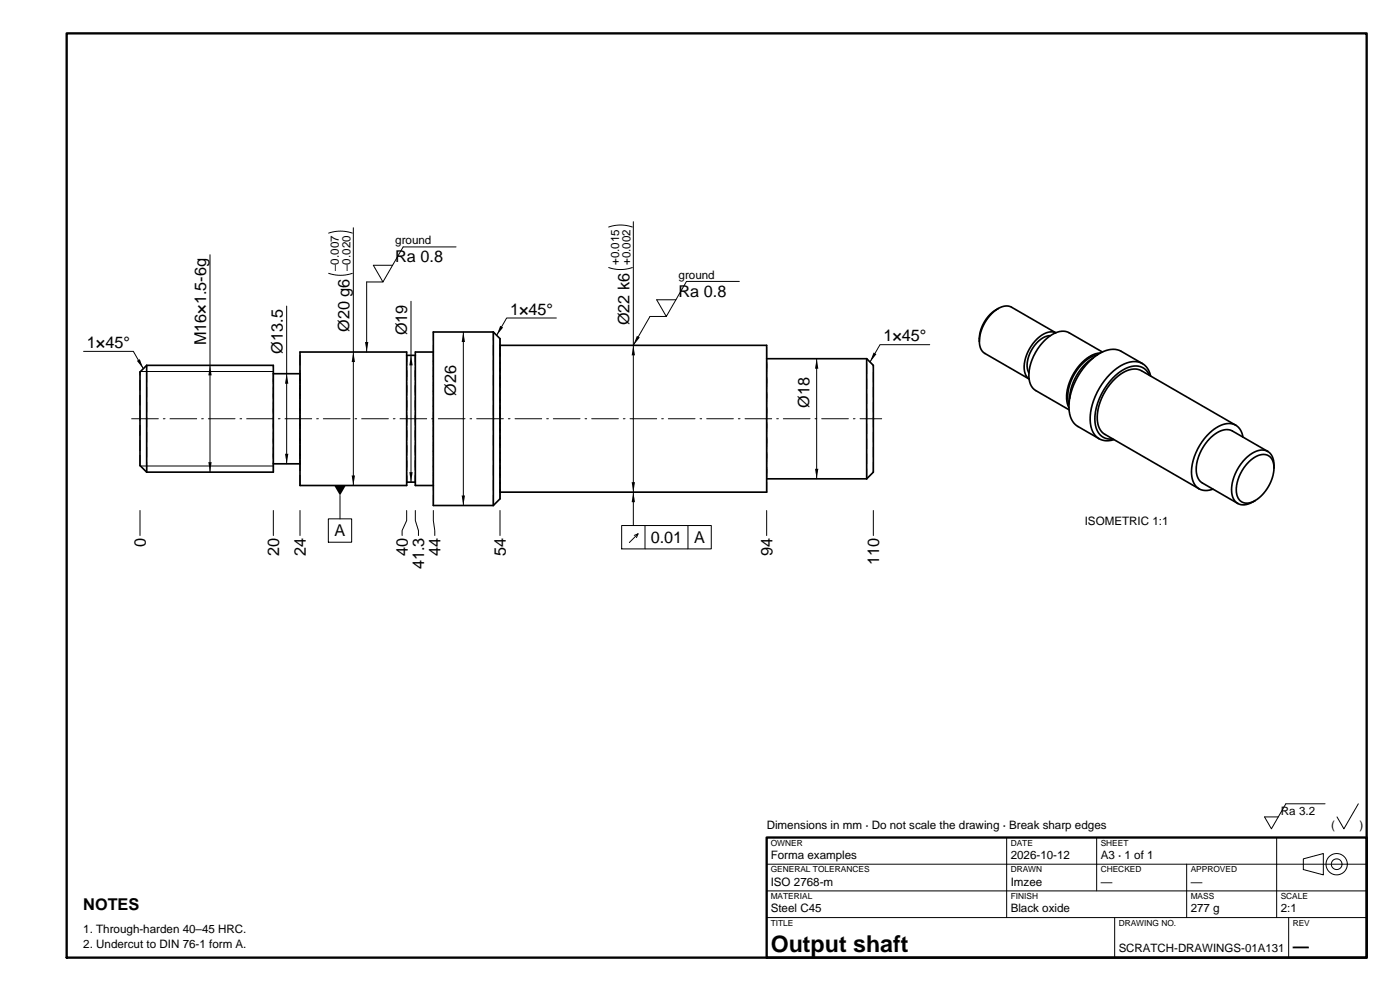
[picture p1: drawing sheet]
<svg xmlns="http://www.w3.org/2000/svg" width="420mm" height="297mm" viewBox="0 0 420 297" stroke-linecap="round" stroke-linejoin="round" font-family="sans-serif">
<path d="M20 10h390v277h-390zM230 251h180v36h-180z" fill="none" stroke="#000" stroke-width=".7"/>
<g fill="none" stroke="#000" stroke-width=".5">
<path d="M148 99.5h-18v52h18M148 99.5v52M148 99.5l2 2v48l-2 2M299.5 92.5l2-.8 1.7 .3 13.5 7.7a4.8 4.8 0 0 0-5.1 1.4 11 11 0 0 0-3.9 11.2l1 1.3-13.5-7.8a4 4 0 0 1-1.4-3.5M299.5 92.5a12.5 12.5 0 0 0-5.7 9.8M299.5 92.5a10.8 10.8 0 0 0-5.7 9.8M44 109.5v32M44 109.5l-2 2v28l2 2M44 109.5h38v32h-38M82 112h8M90 105.5h32v40h-32zM122 106.5h2.6"/>
<path d="M130 105.5h-5.4v40h5.4M150 103.5h80v44h-80M230 107.5h30M260 107.5v36M260 107.5l2 2v32l-2 2M315.1 100.6a7.2 7.2 0 0 0-5.7 4.5 7 7 0 0 0-.7 6.7M327.9 107.3a15.7 15.7 0 0 0-7 12.2M329.3 106.3a12 12 0 0 0-7.9 7.6 10.3 10.3 0 0 0-.7 7.2M330.1 105.8a9.9 9.9 0 0 0-7.4 5.1 12.4 12.4 0 0 0-2.2 10.9l.2 .4M330.7 105.5l-10-5.8a5.5 5.5 0 0 0-6 1.2 15 15 0 0 0-5.9 13.3 4.2 4.2 0 0 0 1.9 2.8l10 5.8M342.7 109l-6.3-3.7a6.6 6.6 0 0 0-7.1 1 19.9 19.9 0 0 0-8.5 16.9 5.7 5.7 0 0 0 2.6 4.6l6.3 3.7M342.7 109a5.3 5.3 0 0 1 2.5 3.7"/>
<path d="M342.7 109a6.6 6.6 0 0 0-7 .9 20 20 0 0 0-8.6 17 5.7 5.7 0 0 0 2.6 4.6M344.8 112.5a4.7 4.7 0 0 0-6.8-2.2 18 18 0 0 0-9.5 16.4 4.7 4.7 0 0 0 5.3 4.8M82 139h8M329.7 131.5l2 .6 2.5-.3M370.7 127.4l-28.3-16.3a5.9 5.9 0 0 0-6.5 1.2 16.8 16.8 0 0 0-6.6 14.2 4.7 4.7 0 0 0 2.1 3.7l28.3 16.3M370.7 127.4a4.7 4.7 0 0 1 2.2 3.6M370.7 127.4a5.9 5.9 0 0 0-6.5 1.2 16.8 16.8 0 0 0-6.6 14.3 4.7 4.7 0 0 0 2.1 3.6M380.3 135.3l-10.6-6.1a5.2 5.2 0 0 0-5.7 1.3 13.2 13.2 0 0 0-4.9 12.1 3.6 3.6 0 0 0 1.6 2.2l10.6 6.1M380.3 135.3l.2 .1a4.9 4.9 0 0 1 1.7 4.8M380.3 135.3a5.2 5.2 0 0 0-5.7 1.3 13.2 13.2 0 0 0-4.9 12.1 3.6 3.6 0 0 0 1.6 2.2M122 144.5h2.6M230 143.5h30"/>
<path d="M359.7 146.5l1.9 .5 2.3-.4M376.5 150l-1.4 .8-1.4 .4-1.3 .1-1.1-.4M382.2 140.2a12.5 12.5 0 0 1-5.7 9.8M382.2 140.2a3.3 3.3 0 0 0-3.6-4 9.8 9.8 0 0 0-6.9 6.7 6.6 6.6 0 0 0 .1 6.9 3.5 3.5 0 0 0 4.7 .2"/>
</g>
<g fill="none" stroke="#000" stroke-width=".3" stroke-dasharray="3 1.5">
<path d="M82 112v27M90 112v27M122 106.5v38M124.6 106.5v38M130 105.5v40M150 103.5v44M230 107.5v36M42 139.5v-28M82 139v-27M90 139v-27M44 141.5v-32M82 141.5v-32"/>
<path d="M90 145.5v-40M122 145.5v-40M122 144.5v-38M124.6 144.5v-38M124.6 145.5v-40M130 145.5v-40M130 151.5v-52M148 151.5v-52M150 149.5v-48M150 147.5v-44M230 147.5v-44M230 143.5v-36"/>
<path d="M260 143.5v-36M262 141.5v-32"/>
</g>
<path d="M39.5 125.5h225" fill="none" stroke="#000" stroke-width=".3" stroke-dasharray="8 1.5 .5 1.5"/>
<g fill="none" stroke="#000" stroke-width=".3">
<path d="M63 76.4v65.1M98.6 69.9a10.8 10.8 0 0 1 7.1 0M106 68.3v77.2M136.8 74h-15.9l-6 10.5-2.9-5h5.8M182.6 68a10.8 10.8 0 0 1 7.1 0M190 66.4v91.1M86 91.7v47.3M98.6 81.9a10.8 10.8 0 0 0 7.1 0M114.9 84.5h-4.9v21M123.3 90.3v54.2M139 99.5v52M166.9 95.3h-14.9l-3 5.2"/>
<path d="M182.6 80.2a10.8 10.8 0 0 0 7.1 0M199.9 94.8h-4.9l-5 8.7M221.8 84.3h-15.9l-6 10.5-2.9-5h5.8M25.1 105.3h14.9l3 5.2M42 111.3h40M245 107.5v36M278.9 103.3h-14.9l-3 5.2M42 139.7h40M42 153v7.5M82 153v7.5M90 153v7.5M98.5 155.5h7v7h-7z"/>
<path d="M102 148.5v7M122 153v3l-1.4 3v1.5M124.6 153v3l.9 3v1.5M130 153v3l.4 4.5M150 153v7.5M186.5 157.5h26.9v7h-26.9zM193.5 157.5v7M206.4 157.5v7M230 153v7.5M262 153v7.5M191.4 160l-2.6 2.6M191.4 160l-1.1 .5"/>
<path d="M191.4 160l-.5 1.1M230 259h180M302 251v24M329 251v16M356 259v16M383 251v24M391 257.4l6-1.6v6.4l-6-1.6zM397.5 240.9h-11.7l-4.4 7.5-2-3.6h4.1M407.5 240.9l-4.3 7.5-2.1-3.6M230 275h180M230 267h180M334.4 275v12"/>
<path d="M386.6 275v12"/>
<circle cx="401" cy="259" r="1.6"/>
<circle cx="401" cy="259" r="3.2"/>
</g>
<g fill="#000">
<path d="M139 99.5l.5 3h-1zM41.1 108.2l.8-.5 1.1 2.8zM63 109.5l.5 3h-1zM86 112l.5 3h-1zM106 105.5l.5 3h-1zM109.5 102.5h1l-.5 3zM123.3 106.5l.5 3h-1zM150.1 97.7l.8 .5-1.9 2.3zM190 103.5l.5 3h-1zM191.1 100.7l.8 .5-1.9 2.3zM245 107.5l.5 3h-1zM262.1 105.7l.8 .5-1.9 2.3z"/>
<path d="M85.5 136h1l-.5 3zM62.5 138.5h1l-.5 3zM100.2 145.5h3.5l-1.7 3zM105.5 142.5h1l-.5 3zM122.8 141.5h1l-.5 3zM138.5 148.5h1l-.5 3zM189.5 144.5h1l-.5 3zM190 147.5l.5 3h-1zM244.5 140.5h1l-.5 3z"/>
</g>
<text font-size="7" x="231.2" y="285.4">Output shaft</text>
<g font-size="4.9">
<text x="118.6" y="78.6">Ra 0.8</text>
<text x="203.6" y="88.9">Ra 0.8</text>
<text x="153" y="94.3">1×45°</text>
<text x="104.8" y="99.5" transform="rotate(-90 104.8 99.5)">Ø20 g6</text>
<text x="122.1" y="100.5" transform="rotate(-90 122.1 100.5)">Ø19</text>
<text x="188.8" y="97.5" transform="rotate(-90 188.8 97.5)">Ø22 k6</text>
<text x="26.1" y="104.3">1×45°</text>
<text x="61.8" y="103.5" transform="rotate(-90 61.8 103.5)">M16×1.5-6g</text>
<text x="84.8" y="106" transform="rotate(-90 84.8 106)">Ø13.5</text>
<text x="265" y="102.3">1×45°</text>
<text x="136.9" y="118.7" transform="rotate(-90 136.9 118.7)">Ø26</text>
<text x="242.9" y="122.2" transform="rotate(-90 242.9 122.2)">Ø18</text>
<text x="100.4" y="160.8">A</text>
<text x="43.8" y="163.8" transform="rotate(-90 43.8 163.8)">0</text>
<text x="83.8" y="166.5" transform="rotate(-90 83.8 166.5)">20</text>
<text x="91.8" y="166.5" transform="rotate(-90 91.8 166.5)">24</text>
<text x="122.4" y="166.5" transform="rotate(-90 122.4 166.5)">40</text>
<text x="132.2" y="166.5" transform="rotate(-90 132.2 166.5)">44</text>
<text x="151.7" y="166.5" transform="rotate(-90 151.7 166.5)">54</text>
<text x="195.2" y="162.8">0.01</text>
<text x="208.3" y="162.8">A</text>
<text x="231.7" y="166.5" transform="rotate(-90 231.7 166.5)">94</text>
<text x="127.3" y="170.6" transform="rotate(-90 127.3 170.6)">41.3</text>
<text x="263.8" y="169.2" transform="rotate(-90 263.8 169.2)">110</text>
<text x="25" y="272.7">NOTES</text>
<text x="387.8" y="285.4">—</text>
</g>
<g font-size="3.5">
<text x="118.6" y="73.2">ground</text>
<text x="101.7" y="81.2" transform="rotate(-90 101.7 81.2)">–0.007</text>
<text x="105.1" y="81.2" transform="rotate(-90 105.1 81.2)">–0.020</text>
<text x="185.7" y="79.5" transform="rotate(-90 185.7 79.5)">+0.015</text>
<text x="189.1" y="79.5" transform="rotate(-90 189.1 79.5)">+0.002</text>
<text x="203.6" y="83.5">ground</text>
<text x="325.4" y="157.3">ISOMETRIC 1:1</text>
<text x="384.3" y="244.4">Ra 3.2</text>
<text x="230" y="248.4">Dimensions in mm · Do not scale the drawing · Break sharp edges</text>
<text x="399.3" y="248.4">(</text>
<text x="407.8" y="248.4">)</text>
<text x="231.2" y="257.4">Forma examples</text>
<text x="303.2" y="257.4">2026-10-12</text>
<text x="330.2" y="257.4">A3 · 1 of 1</text>
<text x="231.2" y="265.4">ISO 2768-m</text>
<text x="303.2" y="265.4">Imzee</text>
<text x="330.2" y="265.4">—</text>
<text x="357.2" y="265.4">—</text>
<text x="231.2" y="273.4">Steel C45</text>
<text x="303.2" y="273.4">Black oxide</text>
<text x="357.2" y="273.4">277 g</text>
<text x="384.2" y="273.4">2:1</text>
<text x="25" y="279.6">1. Through-harden 40–45 HRC.</text>
<text x="25" y="284">2. Undercut to DIN 76-1 form A.</text>
</g>
<text font-size="3.4" x="335.6" y="285.4">SCRATCH-DRAWINGS-01A131</text>
<g font-size="2.5">
<text x="231.2" y="253.4">OWNER</text>
<text x="303.2" y="253.4">DATE</text>
<text x="330.2" y="253.4">SHEET</text>
<text x="231.2" y="261.4">GENERAL TOLERANCES</text>
<text x="303.2" y="261.4">DRAWN</text>
<text x="330.2" y="261.4">CHECKED</text>
<text x="357.2" y="261.4">APPROVED</text>
<text x="231.2" y="269.4">MATERIAL</text>
<text x="303.2" y="269.4">FINISH</text>
<text x="357.2" y="269.4">MASS</text>
<text x="384.2" y="269.4">SCALE</text>
<text x="231.2" y="277.4">TITLE</text>
<text x="335.6" y="277.4">DRAWING NO.</text>
<text x="387.8" y="277.4">REV</text>
</g>
</svg>
